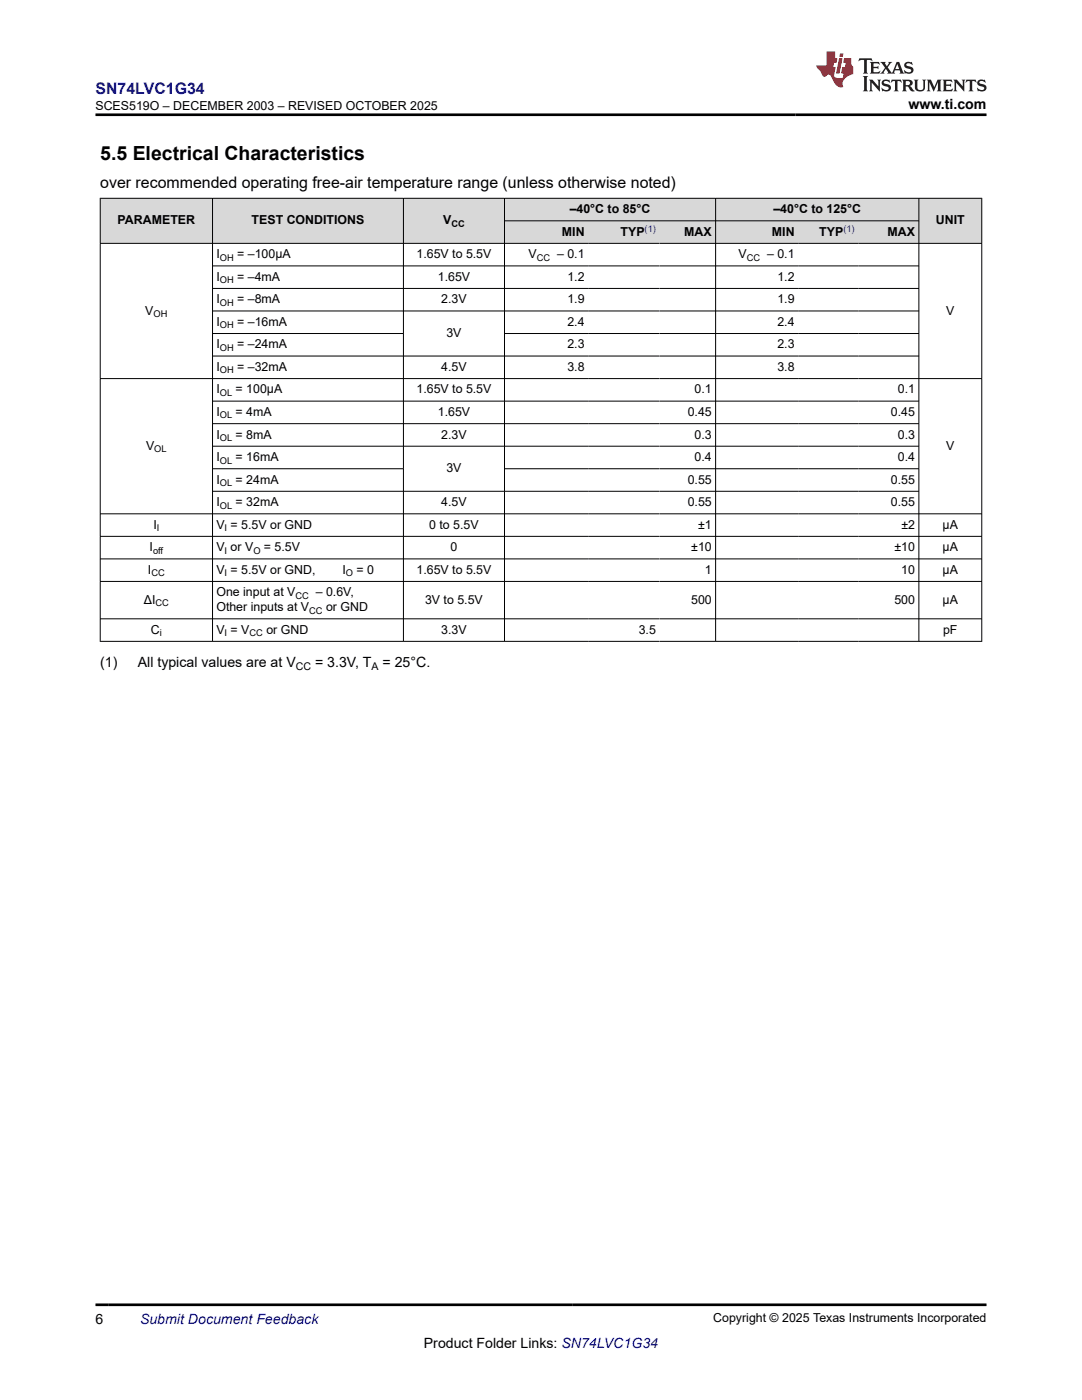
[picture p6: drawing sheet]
<svg xmlns="http://www.w3.org/2000/svg" width="216mm" height="279mm" viewBox="0 0 216 279" stroke-linecap="round" stroke-linejoin="round" font-family="sans-serif">
<g fill="#d8d8d8">
<path d="M20 39.6h175.9v4.5h-175.9z" fill-rule="evenodd"/>
<path d="M20.1 39.6h22.2v8.9h-22.2z" fill-rule="evenodd"/>
<path d="M42.5 39.6h37.9v8.9h-37.9z" fill-rule="evenodd"/>
<path d="M80.6 39.6h20v8.9h-20z" fill-rule="evenodd"/>
<path d="M100.7 39.6h42v4.4h-42z" fill-rule="evenodd"/>
<path d="M142.9 39.6h40.4v4.4h-40.4z" fill-rule="evenodd"/>
<path d="M183.4 39.6h12.4v8.9h-12.4z" fill-rule="evenodd"/>
<path d="M100.7 44.1h16.7v4.4h-16.7z" fill-rule="evenodd"/>
<path d="M117.4 44.1h14.2v4.4h-14.2z" fill-rule="evenodd"/>
<path d="M131.6 44.1h11.1v4.4h-11.1z" fill-rule="evenodd"/>
<path d="M142.9 44.1h16.4v4.4h-16.4z" fill-rule="evenodd"/>
<path d="M159.3 44.1h12v4.4h-12z" fill-rule="evenodd"/>
<path d="M171.3 44.1h12v4.4h-12z" fill-rule="evenodd"/>
</g>
<g fill="none" stroke="#000" stroke-width=".2">
<path d="M19.9 39.6h176.1M20 39.5v88.6M42.4 39.5v88.6M80.5 39.5v88.6M100.7 39.5v88.6M142.8 39.5v88.6M183.4 39.5v88.6M195.9 39.5v88.6M19.9 48.6h176.1M42.4 53.1h141M42.4 57.6h141M100.7 44.1h82.7"/>
<path d="M19.9 75.6h176.1M42.4 62.1h141M42.4 66.6h38.2M42.4 71.1h141M100.7 66.6h82.7M42.4 80.1h141M42.4 84.6h141M42.4 89h141M42.4 93.5h38.2M42.4 98h141M100.7 93.5h82.7M19.9 102.5h176.1"/>
<path d="M19.9 107h176.1M19.9 111.5h176.1M19.9 116h176.1M19.9 123.5h176.1M19.9 128h176.1"/>
</g>
<path d="M171.5 11.6l-.2 .6 .5-.2h.6v.1v2.2l-.2 .4h1l-.2-.4v-2.2v-.1h.5l.6 .2-.2-.6zM173.6 12.4l.2 .3v1.6l-.2 .4h1.9l.1-.6a1.08 1.08 0 0 1-1.3 .2v-.7h.6l.4 .2v-.7l-.4 .2h-.6v-.5l.2-.2a1 1 0 0 1 1 .3l-.1-.5zM175.7 12.4l.9 1.1-1 1.2h.9l-.2-.2 .5-.8 .4 .8-.2 .2h1.6l-.2-.2 .2-.5h.9l.1 .5-.1 .2h.9l-.2-.4-.8-1.9h-.5l-.9 2.1-.9-1.1 .9-1h-.8l.2 .2-.4 .6-.4-.6 .2-.2zM179 12.8l.4 1h-.7zM180.7 12.5a.65 .65 0 0 0-.2 .7 .65 .65 0 0 0 .6 .5l.6 .1 .1 .3a.79 .79 0 0 1-.7 .4 .79 .79 0 0 1-.7-.5l.1 .7 .2-.1a.93 .93 0 0 0 1.1 0 .93 .93 0 0 0 .4-.9 1.46 1.46 0 0 0-1.2-.6l-.1-.3a1.09 1.09 0 0 1 1.2 .2l-.2-.6-.1 .1-.5-.2zM172.2 15.2l.2 .4v2.2l-.2 .4h1l-.2-.4v-2.2l.2-.4zM173.4 15.9l.2 .4v1.5l-.2 .4h.8l-.3-.4 .1-1.3 1.6 1.8v-2l.2-.4h-.7l.1 .2 .1 1.1-1.2-1.3zM176.2 16a.65 .65 0 0 0-.2 .8 .65 .65 0 0 0 .6 .4l.6 .2 .1 .2a.79 .79 0 0 1-.7 .4 .79 .79 0 0 1-.7-.5l.1 .7 .2-.1a.93 .93 0 0 0 1.1 .1 .93 .93 0 0 0 .4-1 1.46 1.46 0 0 0-1.2-.5l-.1-.4a1.09 1.09 0 0 1 1.2 .2l-.1-.6-.2 .1-.5-.1zM177.9 15.9l-.1 .6a.63 .63 0 0 1 .8-.3v1.6l-.3 .4h1l-.2-.4v-1.6a.66 .66 0 0 1 .8 .3l-.1-.6zM180 15.9l.2 .4v1.5l-.2 .4h1l-.2-.2-.1-.7h.5l.1 .2a.79 .79 0 0 0 1.2 .6l-1-.9a.61 .61 0 0 0 .6-.6 .61 .61 0 0 0-.5-.7zM180.8 16.2h.1a.47 .47 0 0 1 .5 .1 .47 .47 0 0 1 .1 .5l-.1 .1-.7 .1zM182.3 15.9l.2 .2a2.27 2.27 0 0 0 .4 2 1.04 1.04 0 0 0 1.7-.7v-1.3l.2-.2h-.8l.2 .4v1.1a.6 .6 0 0 1-.6 .6 .6 .6 0 0 1-.6-.6v-1.1l.3-.4zM184.9 15.9l.2 .4v1.5l-.2 .4h.8l-.3-.4v-1.4l.9 1.9 .9-1.9v1.4l-.3 .4h1l-.2-.4v-1.5l.2-.4h-.8l-.7 1.5-.6-1.5zM188.1 15.9l.2 .4v1.5l-.2 .4h1.9l.1-.6a1.09 1.09 0 0 1-1.3 .2v-.7h.6l.4 .2v-.6l-.4 .2h-.6v-.6l.2-.1a1.01 1.01 0 0 1 1 .3l-.1-.6zM190.2 15.9l.3 .4v1.5l-.3 .4h.8l-.2-.4v-1.3l1.6 1.8v-2l.2-.4h-.7l.2 .2v1.1l-1.2-1.3zM192.8 15.9l-.1 .6a.63 .63 0 0 1 .8-.3v1.6l-.3 .4h1l-.2-.4v-1.6a.66 .66 0 0 1 .8 .3l-.1-.6zM195.2 16a.65 .65 0 0 0-.2 .8 .65 .65 0 0 0 .6 .4l.6 .2 .2 .2a.79 .79 0 0 1-.7 .4 .79 .79 0 0 1-.7-.5l.1 .7 .2-.1a.93 .93 0 0 0 1 .1 .93 .93 0 0 0 .5-1 1.46 1.46 0 0 0-1.3-.5v-.4a1.09 1.09 0 0 1 1.2 .2l-.2-.6-.2 .1-.5-.1z" fill="#231f20"/>
<path d="M164.9 10.3v2.7h-2l.1 .4 .8 1a.95 .95 0 0 0 1 .9 .59 .59 0 0 1 .5-.4 .59 .59 0 0 1 .5 .3l.4 .8a1.59 1.59 0 0 0 2.1 1.4 1.61 1.61 0 0 1 1-2.3l1-.3-.1-1.5a1.59 1.59 0 0 1-.3-1.7h-1.5l-.2 .9h.6l-.2 .9h-.5l-.2 .9v.3l.4 .1-.1 .9h-.7a.73 .73 0 0 1-1-.7l.3-1.5h-.5l.1-.9h.5l.2-.9h-.5v-1.3zM167.4 11.6l-.6 3.1h.7l.6-3.1zM167.6 10.7l-.1 .6h.7l.1-.6z" fill="#ed1c24"/>
<path d="M19 22.9h177.8M19 260.4h177.8" fill="none" stroke="#000" stroke-width=".53"/>
<text font-size="3.9" x="20" y="32">5.5 Electrical Characteristics</text>
<text font-size="3.2" fill="#00f" x="19" y="18.7">SN74LVC1G34</text>
<text font-size="3.2" x="20" y="37.5">over recommended operating free-air temperature range (unless otherwise noted)</text>
<g font-size="2.8">
<text x="181.3" y="21.8">www.ti.com</text>
<text x="20" y="133.1">(1)</text>
<text x="27.5" y="133.1">All typical values are at V</text>
<text x="62.9" y="133.1">= 3.3V, T</text>
<text x="76.3" y="133.1">= 25°C.</text>
<text x="19" y="264.2">6</text>
<text x="84.6" y="269">Product Folder Links: SN74LVC1G34</text>
</g>
<text font-size="2.8" fill="#00f" x="27.9" y="264.2">Submit Document Feedback</text>
<g font-size="2.5">
<text x="19" y="21.9">SCES519O – DECEMBER 2003 – REVISED OCTOBER 2025</text>
<text x="23.5" y="44.8">PARAMETER</text>
<text x="50.2" y="44.8">TEST CONDITIONS</text>
<text x="88.4" y="44.8">V</text>
<text x="112.1" y="47">MIN</text>
<text x="113.7" y="42.5">–40°C to 85°C</text>
<text x="123.8" y="47">TYP</text>
<text x="136.5" y="47">MAX</text>
<text x="154" y="47">MIN</text>
<text x="154.3" y="42.5">–40°C to 125°C</text>
<text x="163.5" y="47">TYP</text>
<text x="177.1" y="47">MAX</text>
<text x="186.7" y="44.8">UNIT</text>
<text x="43.2" y="51.5">I</text>
<text x="47.3" y="51.5">= –100μA</text>
<text x="83.1" y="51.5">1.65V to 5.5V</text>
<text x="105.5" y="51.5">V</text>
<text x="111.2" y="51.5">– 0.1</text>
<text x="147.4" y="51.5">V</text>
<text x="153.1" y="51.5">– 0.1</text>
<text x="43.2" y="56">I</text>
<text x="47.3" y="56">= –4mA</text>
<text x="87.4" y="56">1.65V</text>
<text x="113.2" y="56">1.2</text>
<text x="155.1" y="56">1.2</text>
<text x="29" y="62.8">V</text>
<text x="43.2" y="60.5">I</text>
<text x="43.2" y="65">I</text>
<text x="47.3" y="60.5">= –8mA</text>
<text x="47.3" y="65">= –16mA</text>
<text x="88" y="60.5">2.3V</text>
<text x="113.2" y="60.5">1.9</text>
<text x="113.2" y="65">2.4</text>
<text x="155.1" y="60.5">1.9</text>
<text x="155.1" y="65">2.4</text>
<text x="188.8" y="62.8">V</text>
<text x="43.2" y="69.5">I</text>
<text x="47.3" y="69.5">= –24mA</text>
<text x="89.1" y="67.3">3V</text>
<text x="113.2" y="69.5">2.3</text>
<text x="155.1" y="69.5">2.3</text>
<text x="43.2" y="74">I</text>
<text x="47.3" y="74">= –32mA</text>
<text x="88" y="74">4.5V</text>
<text x="113.2" y="74">3.8</text>
<text x="155.1" y="74">3.8</text>
<text x="43.2" y="78.5">I</text>
<text x="43.2" y="83">I</text>
<text x="47" y="78.5">= 100μA</text>
<text x="47" y="83">= 4mA</text>
<text x="83.1" y="78.5">1.65V to 5.5V</text>
<text x="87.4" y="83">1.65V</text>
<text x="137.2" y="83">0.45</text>
<text x="138.6" y="78.5">0.1</text>
<text x="177.8" y="83">0.45</text>
<text x="179.2" y="78.5">0.1</text>
<text x="29.1" y="89.8">V</text>
<text x="43.2" y="87.5">I</text>
<text x="47" y="87.5">= 8mA</text>
<text x="88" y="87.5">2.3V</text>
<text x="138.6" y="87.5">0.3</text>
<text x="179.2" y="87.5">0.3</text>
<text x="188.8" y="89.8">V</text>
<text x="43.2" y="92">I</text>
<text x="47" y="92">= 16mA</text>
<text x="89.1" y="94.3">3V</text>
<text x="138.6" y="92">0.4</text>
<text x="179.2" y="92">0.4</text>
<text x="43.2" y="96.5">I</text>
<text x="43.2" y="101">I</text>
<text x="47" y="96.5">= 24mA</text>
<text x="47" y="101">= 32mA</text>
<text x="88" y="101">4.5V</text>
<text x="137.2" y="96.5">0.55</text>
<text x="137.2" y="101">0.55</text>
<text x="177.8" y="96.5">0.55</text>
<text x="177.8" y="101">0.55</text>
<text x="30.6" y="105.5">I</text>
<text x="43.2" y="105.5">V = 5.5V or GND</text>
<text x="85.6" y="105.5">0 to 5.5V</text>
<text x="139.3" y="105.5">±1</text>
<text x="179.9" y="105.5">±2</text>
<text x="188.1" y="105.5">μA</text>
<text x="29.8" y="110">I</text>
<text x="43.2" y="110">V or V</text>
<text x="52.7" y="110">= 5.5V</text>
<text x="89.9" y="110">0</text>
<text x="137.9" y="110">±10</text>
<text x="178.5" y="110">±10</text>
<text x="188.1" y="110">μA</text>
<text x="29.5" y="114.5">I</text>
<text x="43.2" y="114.5">V = 5.5V or GND,</text>
<text x="43.2" y="119">One input at V</text>
<text x="63" y="119">– 0.6V,</text>
<text x="68.3" y="114.5">I</text>
<text x="71.1" y="114.5">= 0</text>
<text x="83.1" y="114.5">1.65V to 5.5V</text>
<text x="140.7" y="114.5">1</text>
<text x="179.8" y="114.5">10</text>
<text x="188.1" y="114.5">μA</text>
<text x="28.7" y="120.5">ΔI</text>
<text x="43.2" y="122">Other inputs at V</text>
<text x="65.1" y="122">or GND</text>
<text x="84.8" y="120.5">3V to 5.5V</text>
<text x="137.9" y="120.5">500</text>
<text x="178.5" y="120.5">500</text>
<text x="188.1" y="120.5">μA</text>
<text x="30.1" y="126.5">C</text>
<text x="43.2" y="126.5">V = V</text>
<text x="53.2" y="126.5">or GND</text>
<text x="88" y="126.5">3.3V</text>
<text x="127.5" y="126.5">3.5</text>
<text x="188.2" y="126.5">pF</text>
<text x="142.3" y="263.9">Copyright © 2025 Texas Instruments Incorporated</text>
</g>
<g font-size="2.1">
<text x="59" y="133.7">CC</text>
<text x="74.1" y="133.7">A</text>
</g>
<g font-size="1.9">
<text x="90.1" y="45.3">CC</text>
<text x="43.9" y="52">OH</text>
<text x="107.1" y="52">CC</text>
<text x="149" y="52">CC</text>
<text x="43.9" y="56.5">OH</text>
<text x="30.6" y="63.3">OH</text>
<text x="43.9" y="61">OH</text>
<text x="43.9" y="65.5">OH</text>
<text x="43.9" y="70">OH</text>
<text x="43.9" y="74.5">OH</text>
<text x="43.9" y="79">OL</text>
<text x="43.9" y="83.5">OL</text>
<text x="43.9" y="88">OL</text>
<text x="30.8" y="90.3">OL</text>
<text x="43.9" y="92.5">OL</text>
<text x="43.9" y="97">OL</text>
<text x="43.9" y="101.5">OL</text>
<text x="31.3" y="106">I</text>
<text x="44.8" y="106">I</text>
<text x="30.5" y="110.5">off</text>
<text x="44.8" y="110.5">I</text>
<text x="50.6" y="110.5">O</text>
<text x="30.2" y="115">CC</text>
<text x="44.8" y="115">I</text>
<text x="59" y="119.5">CC</text>
<text x="69" y="115">O</text>
<text x="31" y="121">CC</text>
<text x="61.7" y="122.5">CC</text>
<text x="31.9" y="127">i</text>
<text x="44.8" y="127">I</text>
<text x="49.8" y="127">CC</text>
</g>
<g font-size="1.9" fill="#00f">
<text x="128.6" y="46.2">(1)</text>
<text x="168.3" y="46.2">(1)</text>
</g>
</svg>
